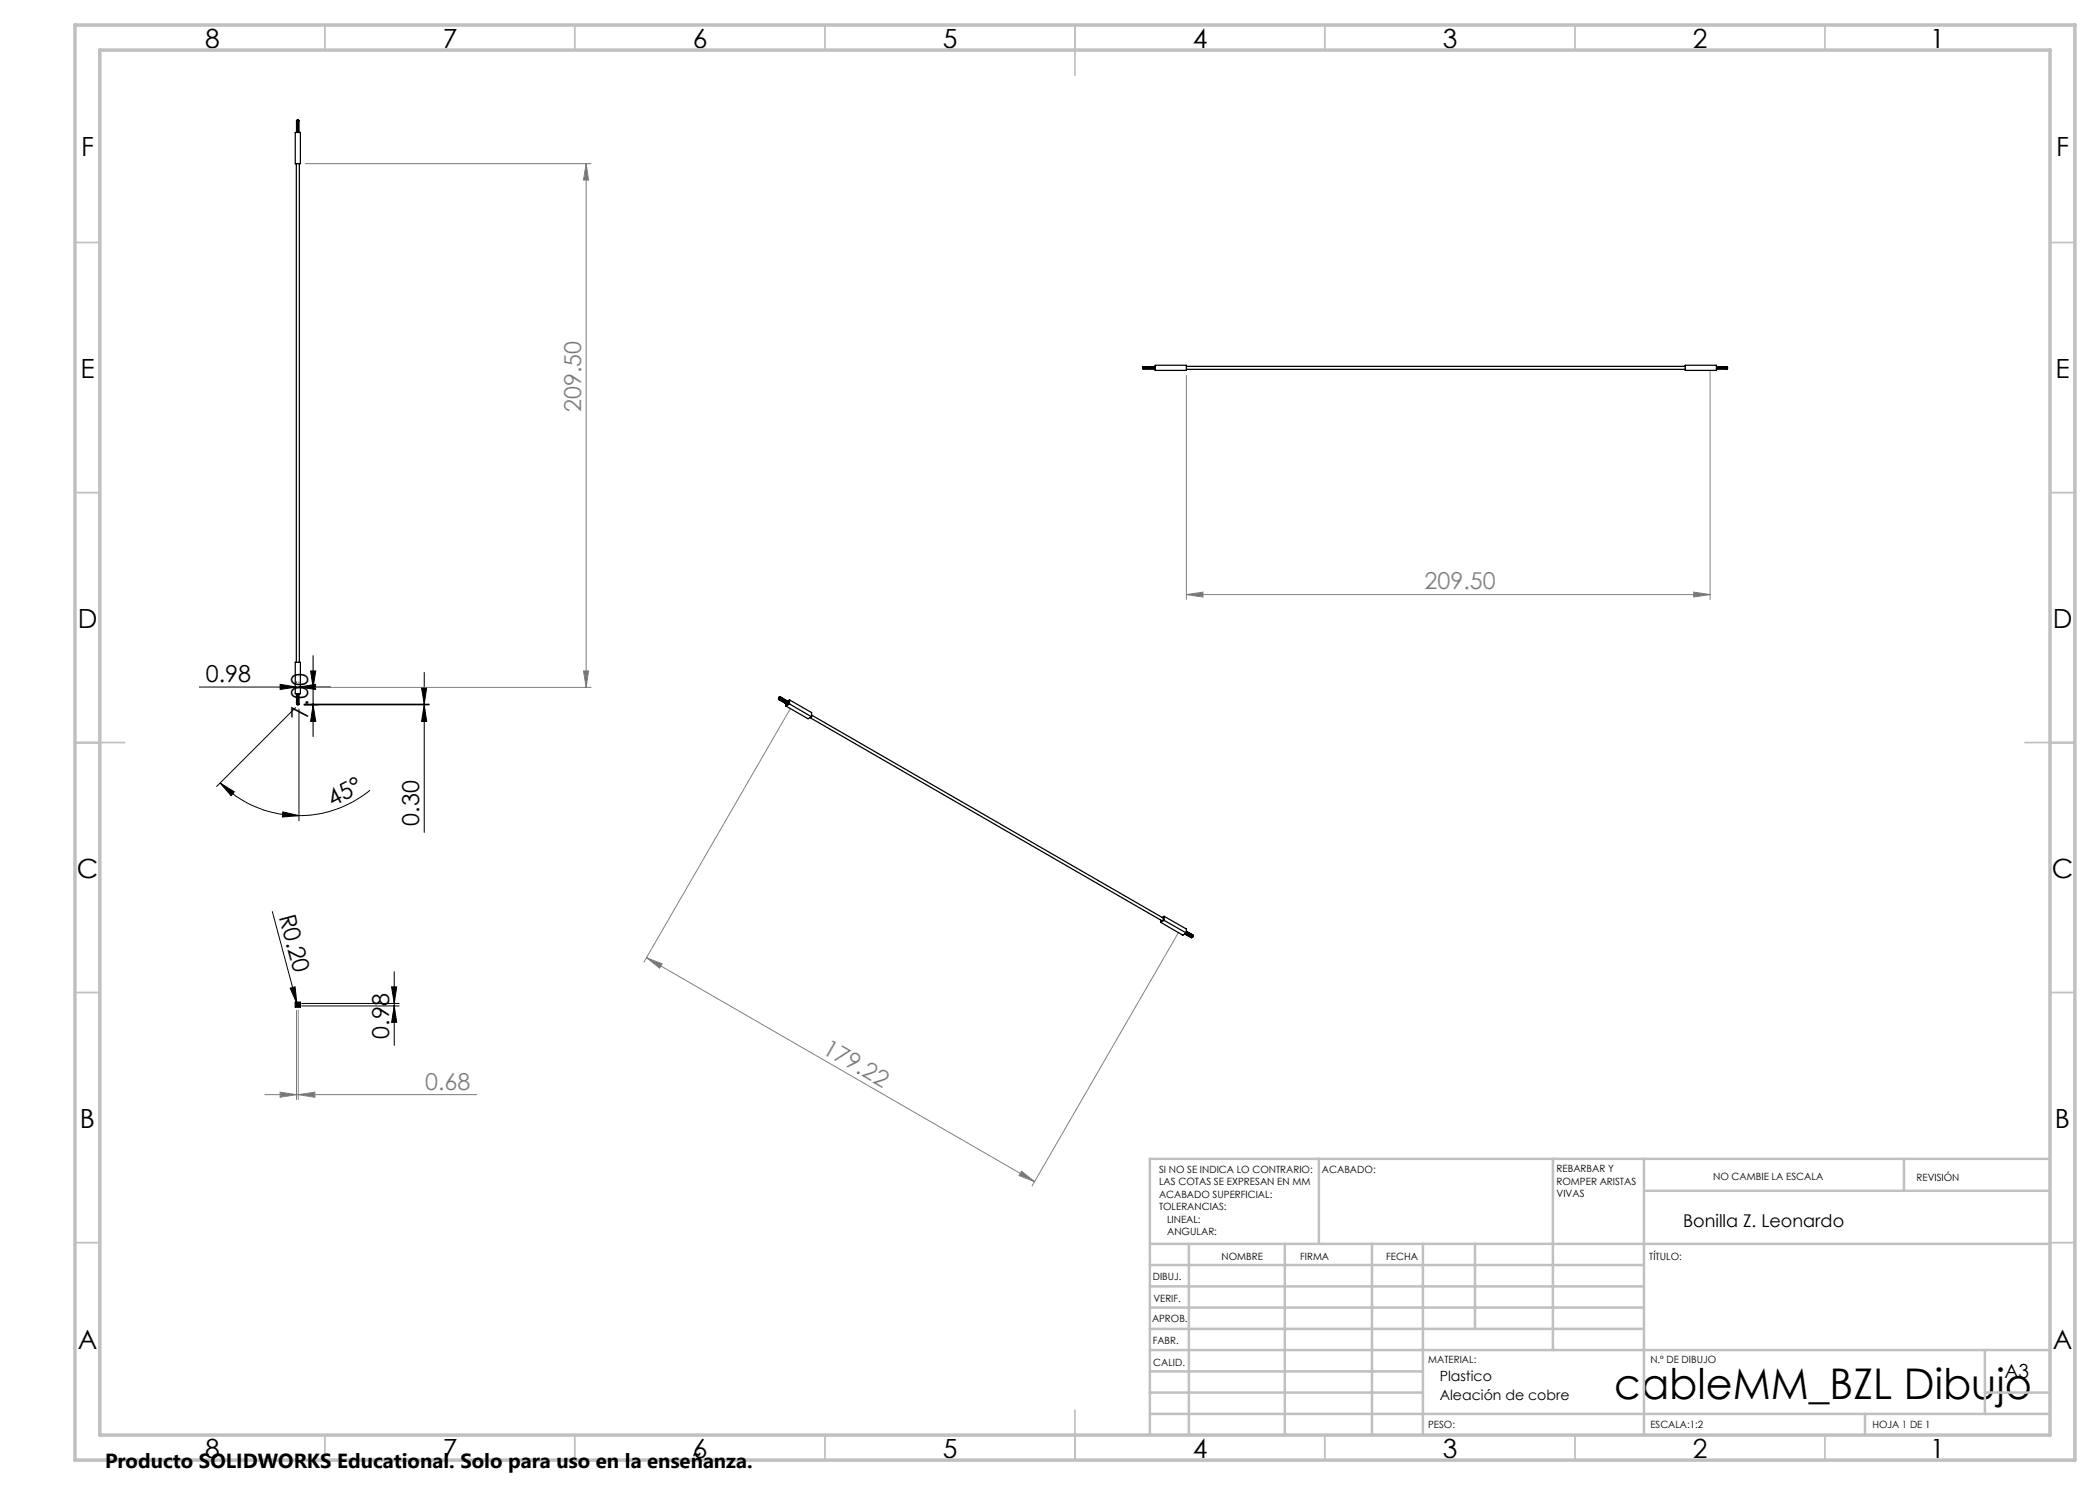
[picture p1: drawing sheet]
<svg xmlns="http://www.w3.org/2000/svg" width="420mm" height="297mm" viewBox="0 0 420 297" stroke-linecap="round" stroke-linejoin="round" font-family="sans-serif">
<g fill="none" stroke="#000" stroke-width=".2">
<path d="M39.9 137.4h26.2M56 136.9l3.3 .5-3.3 .5zM59.3 136.4v.1M59.8 137.4l3.3-.5v1zM59.8 136.4v.1M60.8 137.5h2.8M62.1 134.2h1l-.5 3.3zM62.6 131.1v16.2M84.3 137.5h1l-.5 3.3zM84.8 134.5v32M44 156.6l2.8 1.8-.6 .7zM44 156.6a22.3 22.3 0 0 0 15.8 6.5"/>
<path d="M59.1 141.5l-15.8 15.8M59.8 141.8v22.3M60.8 140.8h25M60.8 141h25M62.6 141l.5 3.3h-1zM74 158a22.2 22.2 0 0 1-14.2 5.1M84.8 141l.5 3.3h-1zM56.6 162.4l3.2 .7-3.3 .3zM54.5 182.3l4.9 18.4M58 197.6l1-.2 .4 3.3zM78.3 197.4h1l-.5 3.3zM78.8 194.3v14.8"/>
<path d="M59.4 200.7v.1M60.3 201.2h19.5M60.3 200.7h19.5M78.8 201.2l.5 3.3h-1z"/>
</g>
<g fill="none" stroke="#808080" stroke-width=".2">
<path d="M61.1 32.7h57.1M117.2 32.7l.5 3.3h-1zM117.2 32.7v104.8M237.3 75.1v44.8M342 74.3v45.6M237.3 118.9l3.3-.5v1zM237.3 118.9h104.7M338.7 118.4l3.3 .5-3.3 .5zM60.9 137.5h57.3M116.7 134.2h1l-.5 3.3zM158.1 141.7l-29.3 50.7M129.3 191.6l77.6 44.7"/>
<path d="M129.3 191.6l3.1 1.2-.5 .8zM235.7 186.5l-29.3 50.7M53 218.9h42.4M56 218.4l3.3 .5-3.3 .6zM59.3 202.1v17.8M59.7 218.9l3.3-.5v1.1zM59.7 202v17.9M204.3 234.2l2.6 2.1-3.1-1.2z"/>
</g>
<g fill="none" stroke="#c0c0c0" stroke-width=".35">
<path d="M65 5v5M115 5v5M165 5v5M215 5v10M265 5v5M315 5v5M365 5v5M15 48.5h5M410 48.5h5M15 98.5h5M410 98.5h5M15 148.5h10"/>
<path d="M405 148.5h10M15 198.5h5M410 198.5h5M15 248.5h5M410 248.5h5M65 287v5M115 287v5M165 287v5M215 282v10M265 287v5M315 287v5M365 287v5"/>
</g>
<g fill="none" stroke="#c0c0c0" stroke-width=".5">
<path d="M263.8 231.8v17M310.6 231.8v38.2M328.8 231.8v55.2M328.8 238.2h81.2M380.8 231.8v6.4M410 231.8h-180v55.2M230 248.8h180M230 257.3h98.8M230 253h98.8M237.8 248.8v38.2M257 248.8v38.2M274.4 248.8v38.2"/>
<path d="M284.6 248.8v38.2M295 248.8v17M230 265.8h98.8M230 261.5h98.8M230 278.5h54.6M230 274.3h54.6M230 270h180M397 278.5h13M397 270v12.8M230 282.8h180M373 282.8v4.2"/>
</g>
<path d="M15 5h400v287h-400zM20 10h390v277h-390z" fill="none" stroke="#c0c0c0" stroke-width=".7"/>
<g fill="#000">
<path d="M58 197.6l1-.2 .4 3.3z"/>
<path d="M56 136.9l3.3 .5-3.3 .5zM59.8 137.4l3.3-.5v1z"/>
<path d="M44 156.6l2.8 1.8-.6 .7zM56.6 162.4l3.2 .7-3.3 .3z"/>
<path d="M84.3 137.5h1l-.5 3.3zM84.8 141l.5 3.3h-1zM62.1 134.2h1l-.5 3.3zM62.6 141l.5 3.3h-1z"/>
<path d="M78.8 201.2l.5 3.3h-1zM78.3 197.4h1l-.5 3.3z"/>
</g>
<g fill="#808080">
<path d="M204.3 234.2l2.6 2.1-3.1-1.2zM129.3 191.6l3.1 1.2-.5 .8z"/>
<path d="M338.7 118.4l3.3 .5-3.3 .5zM237.3 118.9l3.3-.5v1zM59.7 218.9l3.3-.5v1.1zM56 218.4l3.3 .5-3.3 .6z"/>
<path d="M116.7 134.2h1l-.5 3.3zM117.2 32.7l.5 3.3h-1z"/>
</g>
<g fill="none" stroke="#000" stroke-width=".25">
<path d="M59.1 26.5h1v6.2h-1zM59.3 32.7v99.8M59.3 24.1h.1M59.3 24.1v2.4M59.3 24.1l.2-.1 .3 .1M59.4 24.1h.3M59.4 24.1v2.4M59.7 24.1v2.4M59.8 24.1h-.1M59.8 24.1v2.4M59.9 32.7v99.8M228.6 73.3l.1 .1"/>
<path d="M228.6 73.3h.1M228.6 73.8h2.4M228.6 73.3l-.1 .2 .1 .3M228.7 73.7l-.1 .1M228.7 73.3h2.3M228.7 73.4v.3M228.7 73.7h2.3M228.7 73.4h2.3M231 73.1h6.3v1h-6.3zM237.3 73.9h99.7M237.3 73.3h99.7M337 73.1h6.3v1h-6.3z"/>
<path d="M343.3 73.3h2.1M343.3 73.8h2.1M343.3 73.7h2.1M343.3 73.4h2.1M345.4 73.7v.1M345.4 73.4v.3M345.4 73.3v.1M345.4 73.3l.1 .2-.1 .3M59.1 132.5h1v6.2h-1zM59.3 138.7v2.2M59.4 138.7v2.1M59.7 138.7v2.1"/>
<path d="M59.8 138.7v2.2M155.7 139.9h.1M155.7 139.5h.1M155.7 139.9l1.8 1M155.7 139.5v.4M155.8 139.5h-.1M155.8 139.9l1.7 1M155.9 139.6l.1 .1M155.9 139.6l-.2 .1M156 139.3l.1 .1M156 139.7v.1M156 139.3l-.3 .2"/>
<path d="M156 139.3l1.8 1.1M156 139.3l-.1 .3M156 139.8l-.2 .1M156 139.8l1.7 1M156.1 139.7h-.1M156.1 139.4v.3M156.1 139.7l1.7 1M156.1 139.4l1.7 1M157.9 140l4.4 2.5v.9M157.9 140v.8M157.9 140l-.4 .2M59.3 140.9l.2 .1 .3-.1"/>
<path d="M59.4 140.8l-.1 .1M59.4 140.8h.3M59.7 140.8l.1 .1M157.2 140.8v.4M157.2 141.2l4.4 2.6 .7-.4M157.4 140.9v.1M157.6 140.3l.2-.2v.7l-.5 .3v-.3M157.8 140.3v.1M157.9 140.8l4.4 2.6M157.9 140.8l-.7 .4M162 143.5l70.3 40.6M162.3 143l70.3 40.6"/>
<path d="M232.1 184.5l4.5 2.5 .7-.4M232.1 184v.5M232.7 183.9l-.1 .1M232.8 183.3l4.5 2.5v.8M232.8 184.1l4.5 2.5M232.8 184.1l-.7 .4M232.8 183.3l-.4 .2M232.8 183.3v.8M237 186.8l1.3 .7M237.2 186.7l1.3 .7M237.3 186.3l1.3 .7M237.3 186.5l1.3 .8"/>
<path d="M238.3 187.5h.1M238.5 187.4l-.2 .1M238.6 187.3l-.1 .1M238.6 187v.3M59.1 200.4h1v1h-1zM59.2 200.6h.7M59.2 200.6v.7M59.2 201.3h.7M59.2 200.6l.1 .1M59.3 201.1l.1 .1zM59.3 200.7v.5h.5M59.3 200.7h.5v.5"/>
<path d="M59.3 200.8h.1M59.3 200.7v.1M59.3 200.7l.2 .1M59.4 200.7h-.1M59.5 200.8h.2M59.5 201h.2M59.5 200.8v.2M59.5 201l-.3 .3M59.7 200.8v.2M59.7 201l.1 .2M59.7 200.7l.1 .1M59.8 201.2h-.1"/>
<path d="M59.8 201.1v.1M59.8 200.8h.1M59.8 201.2l.1 .1M59.9 200.6l-.2 .2M59.9 200.6v.7"/>
</g>
<text font-size="8.5" x="322.8" y="279.7">cableMM_BZL Dibujo</text>
<g font-size="5.3">
<text x="41" y="9.5">8</text>
<text x="88.5" y="9.5">7</text>
<text x="138.5" y="9.5">6</text>
<text x="188.5" y="9.5">5</text>
<text x="238.5" y="9.5">4</text>
<text x="288.5" y="9.5">3</text>
<text x="338.5" y="9.5">2</text>
<text x="386" y="9.5">1</text>
<text x="16.2" y="31.3">F</text>
<text x="411.2" y="31.3">F</text>
<text x="16.1" y="75.5">E</text>
<text x="411.1" y="75.5">E</text>
<text x="15.5" y="125.5">D</text>
<text x="410.5" y="125.5">D</text>
<text x="15.4" y="175.5">C</text>
<text x="410.4" y="175.5">C</text>
<text x="16" y="225.5">B</text>
<text x="411" y="225.5">B</text>
<text x="15.5" y="269.8">A</text>
<text x="410.5" y="269.8">A</text>
<text x="41" y="291.5">8</text>
<text x="88.5" y="291.5">7</text>
<text x="138.5" y="291.5">6</text>
<text x="188.5" y="291.5">5</text>
<text x="238.5" y="291.5">4</text>
<text x="288.5" y="291.5">3</text>
<text x="338.5" y="291.5">2</text>
<text x="386" y="291.5">1</text>
</g>
<g font-size="4.7" fill="#808080">
<text x="116.2" y="82.4" transform="rotate(-90 116.2 82.4)">209.50</text>
<text x="284.9" y="117.9">209.50</text>
<text x="164.3" y="210.5" transform="rotate(30 164.3 210.5)">179.22</text>
<text x="85" y="217.9">0.68</text>
</g>
<g font-size="4.7">
<text x="41.2" y="136.4">0.98</text>
<text x="61.6" y="143.7" transform="rotate(-90 61.6 143.7)">7.00</text>
<text x="66.5" y="161.3" transform="rotate(-27 66.5 161.3)">45°</text>
<text x="83.8" y="165.1" transform="rotate(-90 83.8 165.1)">0.30</text>
<text x="55.7" y="183.3" transform="rotate(75 55.7 183.3)">R0.20</text>
<text x="77.8" y="207.8" transform="rotate(-90 77.8 207.8)">0.98</text>
</g>
<text font-size="4.1" x="21" y="293.7">Producto SOLIDWORKS Educational. Solo para uso en la enseñanza.</text>
<text font-size="3.9" x="400.9" y="275.5">A3</text>
<text font-size="3.5" x="336.6" y="245.5">Bonilla Z. Leonardo</text>
<g font-size="2.8">
<text x="287.9" y="276.2">Plastico</text>
<text x="287.9" y="280">Aleación de cobre</text>
</g>
<g font-size="2">
<text x="231.8" y="234.6">SI NO SE INDICA LO CONTRARIO:</text>
<text x="231.8" y="237.1">LAS COTAS SE EXPRESAN EN MM</text>
<text x="231.8" y="239.6">ACABADO SUPERFICIAL:</text>
<text x="264.4" y="234.6">ACABADO:</text>
<text x="311.3" y="234.5">REBARBAR Y</text>
<text x="311.3" y="237">ROMPER ARISTAS</text>
<text x="311.3" y="239.5">VIVAS</text>
<text x="342.6" y="236">NO CAMBIE LA ESCALA</text>
<text x="383.3" y="236.2">REVISIÓN</text>
<text x="231.8" y="242.1">TOLERANCIAS:</text>
<text x="233.4" y="244.6">LINEAL:</text>
<text x="233.4" y="247.1">ANGULAR:</text>
<text x="244.3" y="252">NOMBRE</text>
<text x="260" y="251.9">FIRMA</text>
<text x="277.2" y="251.9">FECHA</text>
<text x="329.9" y="251.9">TÍTULO:</text>
<text x="230.6" y="256.1">DIBUJ.</text>
<text x="230.7" y="260.3">VERIF.</text>
<text x="230.4" y="264.4">APROB.</text>
<text x="230.5" y="268.8">FABR.</text>
<text x="230.7" y="273.1">CALID.</text>
<text x="285.6" y="272.5">MATERIAL:</text>
<text x="330.1" y="272.5">N.º DE DIBUJO</text>
<text x="285.6" y="285.5">PESO:</text>
<text x="330.1" y="285.6">ESCALA:1:2</text>
<text x="374.5" y="285.6">HOJA 1 DE 1</text>
</g>
</svg>
